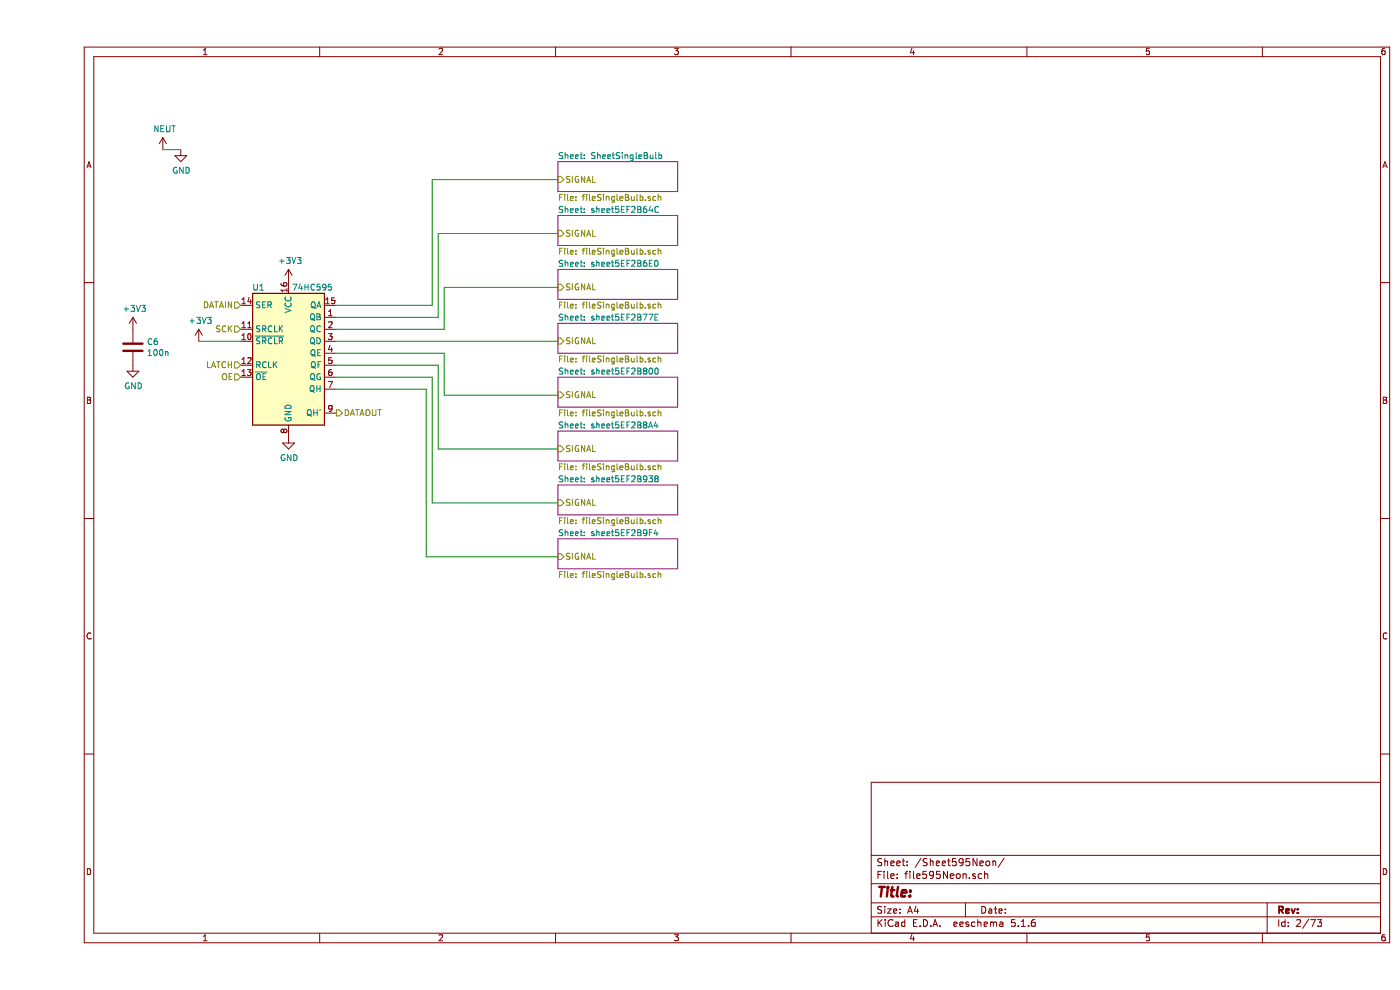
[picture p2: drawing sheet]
EESchema Schematic File Version 4
EELAYER 30 0
EELAYER END
$Descr A4 11693 8268
encoding utf-8
Sheet 29 73
Title ""
Date ""
Rev ""
Comp ""
Comment1 ""
Comment2 ""
Comment3 ""
Comment4 ""
$EndDescr
$Comp
L 74xx:74HC595 U?
U 1 1
P 2100 2950
AR Path="/5EF2DDAB" Ref="U?"  Part="1" 
AR Path="/5EF299B0/5EF2DDAB" Ref="U1"  Part="1" 
AR Path="/5EFA8614/5EF2DDAB" Ref="U?"  Part="1" 
AR Path="/5EFA92A6/5EF2DDAB" Ref="U2"  Part="1" 
AR Path="/5EFA93EC/5EF2DDAB" Ref="U3"  Part="1" 
AR Path="/5EFA9520/5EF2DDAB" Ref="U4"  Part="1" 
AR Path="/5EFAAFCD/5EF2DDAB" Ref="U5"  Part="1" 
AR Path="/5EFAAFD7/5EF2DDAB" Ref="U6"  Part="1" 
AR Path="/5EFAAFE1/5EF2DDAB" Ref="U7"  Part="1" 
AR Path="/5EFAAFEB/5EF2DDAB" Ref="U8"  Part="1" 
F 0 "U8" H 1850 3500 50  0000 C CNN
F 1 "74HC595" H 2300 3500 50  0000 C CNN
F 2 "Package_SO:SOIC-16_3.9x9.9mm_P1.27mm" H 2100 2950 50  0001 C CNN
F 3 "http://www.ti.com/lit/ds/symlink/sn74hc595.pdf" H 2100 2950 50  0001 C CNN
F 4 "C5947" H 2100 2950 50  0001 C CNN "LCSC"
	1    2100 2950
	1    0    0    -1  
$EndComp
$Comp
L power:+3V3 #PWR?
U 1 1
P 2100 2350
AR Path="/5EF2DDB1" Ref="#PWR?"  Part="1" 
AR Path="/5EF299B0/5EF2DDB1" Ref="#PWR0101"  Part="1" 
AR Path="/5EFA8614/5EF2DDB1" Ref="#PWR?"  Part="1" 
AR Path="/5EFA92A6/5EF2DDB1" Ref="#PWR0122"  Part="1" 
AR Path="/5EFA93EC/5EF2DDB1" Ref="#PWR0143"  Part="1" 
AR Path="/5EFA9520/5EF2DDB1" Ref="#PWR0164"  Part="1" 
AR Path="/5EFAAFCD/5EF2DDB1" Ref="#PWR0185"  Part="1" 
AR Path="/5EFAAFD7/5EF2DDB1" Ref="#PWR0206"  Part="1" 
AR Path="/5EFAAFE1/5EF2DDB1" Ref="#PWR0227"  Part="1" 
AR Path="/5EFAAFEB/5EF2DDB1" Ref="#PWR0248"  Part="1" 
F 0 "#PWR0248" H 2100 2200 50  0001 C CNN
F 1 "+3V3" H 2115 2523 50  0000 C CNN
F 2 "" H 2100 2350 50  0001 C CNN
F 3 "" H 2100 2350 50  0001 C CNN
	1    2100 2350
	1    0    0    -1  
$EndComp
$Comp
L power:GND #PWR?
U 1 1
P 2100 3650
AR Path="/5EF2DDB7" Ref="#PWR?"  Part="1" 
AR Path="/5EF299B0/5EF2DDB7" Ref="#PWR0102"  Part="1" 
AR Path="/5EFA8614/5EF2DDB7" Ref="#PWR?"  Part="1" 
AR Path="/5EFA92A6/5EF2DDB7" Ref="#PWR0123"  Part="1" 
AR Path="/5EFA93EC/5EF2DDB7" Ref="#PWR0144"  Part="1" 
AR Path="/5EFA9520/5EF2DDB7" Ref="#PWR0165"  Part="1" 
AR Path="/5EFAAFCD/5EF2DDB7" Ref="#PWR0186"  Part="1" 
AR Path="/5EFAAFD7/5EF2DDB7" Ref="#PWR0207"  Part="1" 
AR Path="/5EFAAFE1/5EF2DDB7" Ref="#PWR0228"  Part="1" 
AR Path="/5EFAAFEB/5EF2DDB7" Ref="#PWR0249"  Part="1" 
F 0 "#PWR0249" H 2100 3400 50  0001 C CNN
F 1 "GND" H 2105 3477 50  0000 C CNN
F 2 "" H 2100 3650 50  0001 C CNN
F 3 "" H 2100 3650 50  0001 C CNN
	1    2100 3650
	1    0    0    -1  
$EndComp
$Comp
L power:+3V3 #PWR?
U 1 1
P 1350 2850
AR Path="/5EF2DDC1" Ref="#PWR?"  Part="1" 
AR Path="/5EF299B0/5EF2DDC1" Ref="#PWR0103"  Part="1" 
AR Path="/5EFA8614/5EF2DDC1" Ref="#PWR?"  Part="1" 
AR Path="/5EFA92A6/5EF2DDC1" Ref="#PWR0124"  Part="1" 
AR Path="/5EFA93EC/5EF2DDC1" Ref="#PWR0145"  Part="1" 
AR Path="/5EFA9520/5EF2DDC1" Ref="#PWR0166"  Part="1" 
AR Path="/5EFAAFCD/5EF2DDC1" Ref="#PWR0187"  Part="1" 
AR Path="/5EFAAFD7/5EF2DDC1" Ref="#PWR0208"  Part="1" 
AR Path="/5EFAAFE1/5EF2DDC1" Ref="#PWR0229"  Part="1" 
AR Path="/5EFAAFEB/5EF2DDC1" Ref="#PWR0250"  Part="1" 
F 0 "#PWR0250" H 1350 2700 50  0001 C CNN
F 1 "+3V3" H 1365 3023 50  0000 C CNN
F 2 "" H 1350 2850 50  0001 C CNN
F 3 "" H 1350 2850 50  0001 C CNN
	1    1350 2850
	1    0    0    -1  
$EndComp
Wire Wire Line
	1350 2850 1700 2850
$Comp
L power:NEUT #PWR?
U 1 1
P 1050 1250
AR Path="/5EF2DDEA" Ref="#PWR?"  Part="1" 
AR Path="/5EF299B0/5EF2DDEA" Ref="#PWR0104"  Part="1" 
AR Path="/5EFA8614/5EF2DDEA" Ref="#PWR?"  Part="1" 
AR Path="/5EFA92A6/5EF2DDEA" Ref="#PWR0125"  Part="1" 
AR Path="/5EFA93EC/5EF2DDEA" Ref="#PWR0146"  Part="1" 
AR Path="/5EFA9520/5EF2DDEA" Ref="#PWR0167"  Part="1" 
AR Path="/5EFAAFCD/5EF2DDEA" Ref="#PWR0188"  Part="1" 
AR Path="/5EFAAFD7/5EF2DDEA" Ref="#PWR0209"  Part="1" 
AR Path="/5EFAAFE1/5EF2DDEA" Ref="#PWR0230"  Part="1" 
AR Path="/5EFAAFEB/5EF2DDEA" Ref="#PWR0251"  Part="1" 
F 0 "#PWR0251" H 1050 1100 50  0001 C CNN
F 1 "NEUT" H 1065 1423 50  0000 C CNN
F 2 "" H 1050 1250 50  0001 C CNN
F 3 "" H 1050 1250 50  0001 C CNN
	1    1050 1250
	1    0    0    -1  
$EndComp
$Comp
L power:GND #PWR?
U 1 1
P 1200 1250
AR Path="/5EF2DDF0" Ref="#PWR?"  Part="1" 
AR Path="/5EF299B0/5EF2DDF0" Ref="#PWR0105"  Part="1" 
AR Path="/5EFA8614/5EF2DDF0" Ref="#PWR?"  Part="1" 
AR Path="/5EFA92A6/5EF2DDF0" Ref="#PWR0126"  Part="1" 
AR Path="/5EFA93EC/5EF2DDF0" Ref="#PWR0147"  Part="1" 
AR Path="/5EFA9520/5EF2DDF0" Ref="#PWR0168"  Part="1" 
AR Path="/5EFAAFCD/5EF2DDF0" Ref="#PWR0189"  Part="1" 
AR Path="/5EFAAFD7/5EF2DDF0" Ref="#PWR0210"  Part="1" 
AR Path="/5EFAAFE1/5EF2DDF0" Ref="#PWR0231"  Part="1" 
AR Path="/5EFAAFEB/5EF2DDF0" Ref="#PWR0252"  Part="1" 
F 0 "#PWR0252" H 1200 1000 50  0001 C CNN
F 1 "GND" H 1205 1077 50  0000 C CNN
F 2 "" H 1200 1250 50  0001 C CNN
F 3 "" H 1200 1250 50  0001 C CNN
	1    1200 1250
	1    0    0    -1  
$EndComp
Wire Wire Line
	1050 1250 1200 1250
Text HLabel 1700 2550 0    50   Input ~ 0
DATAIN
Text HLabel 2500 3450 2    50   Output ~ 0
DATAOUT
Text HLabel 1700 2750 0    50   Input ~ 0
SCK
Text HLabel 1700 3050 0    50   Input ~ 0
LATCH
Text HLabel 1700 3150 0    50   Input ~ 0
OE
$Sheet
S 4350 1350 1000 250 
U 5EF03499
F0 "SheetSingleBulb" 50
F1 "fileSingleBulb.sch" 50
F2 "SIGNAL" I L 4350 1500 50 
$EndSheet
$Sheet
S 4350 1800 1000 250 
U 5EF2B64F
F0 "sheet5EF2B64C" 50
F1 "fileSingleBulb.sch" 50
F2 "SIGNAL" I L 4350 1950 50 
$EndSheet
$Sheet
S 4350 2250 1000 250 
U 5EF2B6E3
F0 "sheet5EF2B6E0" 50
F1 "fileSingleBulb.sch" 50
F2 "SIGNAL" I L 4350 2400 50 
$EndSheet
$Sheet
S 4350 2700 1000 250 
U 5EF2B781
F0 "sheet5EF2B77E" 50
F1 "fileSingleBulb.sch" 50
F2 "SIGNAL" I L 4350 2850 50 
$EndSheet
$Sheet
S 4350 3150 1000 250 
U 5EF2B803
F0 "sheet5EF2B800" 50
F1 "fileSingleBulb.sch" 50
F2 "SIGNAL" I L 4350 3300 50 
$EndSheet
$Sheet
S 4350 3600 1000 250 
U 5EF2B8A7
F0 "sheet5EF2B8A4" 50
F1 "fileSingleBulb.sch" 50
F2 "SIGNAL" I L 4350 3750 50 
$EndSheet
$Sheet
S 4350 4050 1000 250 
U 5EF2B93B
F0 "sheet5EF2B938" 50
F1 "fileSingleBulb.sch" 50
F2 "SIGNAL" I L 4350 4200 50 
$EndSheet
$Sheet
S 4350 4500 1000 250 
U 5EF2B9F7
F0 "sheet5EF2B9F4" 50
F1 "fileSingleBulb.sch" 50
F2 "SIGNAL" I L 4350 4650 50 
$EndSheet
Wire Wire Line
	2500 2550 3300 2550
Wire Wire Line
	3300 1500 4350 1500
Wire Wire Line
	4350 1950 3350 1950
Wire Wire Line
	3350 1950 3350 2650
Wire Wire Line
	3350 2650 2500 2650
Wire Wire Line
	2500 2750 3400 2750
Wire Wire Line
	3400 2400 4350 2400
Wire Wire Line
	3300 2550 3300 1500
Wire Wire Line
	3400 2750 3400 2400
Wire Wire Line
	3400 2950 2500 2950
Wire Wire Line
	3400 2950 3400 3300
Wire Wire Line
	3400 3300 4350 3300
Wire Wire Line
	4350 3750 3350 3750
Wire Wire Line
	3350 3750 3350 3050
Wire Wire Line
	3350 3050 2500 3050
Wire Wire Line
	2500 3150 3300 3150
Wire Wire Line
	3300 3150 3300 4200
Wire Wire Line
	3300 4200 4350 4200
Wire Wire Line
	4350 4650 3250 4650
Wire Wire Line
	3250 4650 3250 3250
Wire Wire Line
	3250 3250 2500 3250
Wire Wire Line
	2500 2850 4350 2850
$Comp
L Device:C C?
U 1 1
P 800 2900
AR Path="/5EFA360C" Ref="C?"  Part="1" 
AR Path="/5EFA92A6/5EFA360C" Ref="C7"  Part="1" 
AR Path="/5EF299B0/5EFA360C" Ref="C6"  Part="1" 
AR Path="/5EFA93EC/5EFA360C" Ref="C8"  Part="1" 
AR Path="/5EFA9520/5EFA360C" Ref="C9"  Part="1" 
AR Path="/5EFAAFCD/5EFA360C" Ref="C10"  Part="1" 
AR Path="/5EFAAFD7/5EFA360C" Ref="C11"  Part="1" 
AR Path="/5EFAAFE1/5EFA360C" Ref="C12"  Part="1" 
AR Path="/5EFAAFEB/5EFA360C" Ref="C13"  Part="1" 
F 0 "C13" H 915 2946 50  0000 L CNN
F 1 "100n" H 915 2855 50  0000 L CNN
F 2 "Capacitor_SMD:C_0805_2012Metric" H 838 2750 50  0001 C CNN
F 3 "~" H 800 2900 50  0001 C CNN
F 4 "C49678" H 800 2900 50  0001 C CNN "LCSC"
	1    800  2900
	1    0    0    -1  
$EndComp
$Comp
L power:+3V3 #PWR0279
U 1 1
P 800 2750
AR Path="/5EFA92A6/5EFA3A68" Ref="#PWR0279"  Part="1" 
AR Path="/5EF299B0/5EFA3A68" Ref="#PWR0277"  Part="1" 
AR Path="/5EFA93EC/5EFA3A68" Ref="#PWR0281"  Part="1" 
AR Path="/5EFA9520/5EFA3A68" Ref="#PWR0283"  Part="1" 
AR Path="/5EFAAFCD/5EFA3A68" Ref="#PWR0285"  Part="1" 
AR Path="/5EFAAFD7/5EFA3A68" Ref="#PWR0287"  Part="1" 
AR Path="/5EFAAFE1/5EFA3A68" Ref="#PWR0289"  Part="1" 
AR Path="/5EFAAFEB/5EFA3A68" Ref="#PWR0291"  Part="1" 
F 0 "#PWR0291" H 800 2600 50  0001 C CNN
F 1 "+3V3" H 815 2923 50  0000 C CNN
F 2 "" H 800 2750 50  0001 C CNN
F 3 "" H 800 2750 50  0001 C CNN
	1    800  2750
	1    0    0    -1  
$EndComp
$Comp
L power:GND #PWR0280
U 1 1
P 800 3050
AR Path="/5EFA92A6/5EFA3F80" Ref="#PWR0280"  Part="1" 
AR Path="/5EF299B0/5EFA3F80" Ref="#PWR0278"  Part="1" 
AR Path="/5EFA93EC/5EFA3F80" Ref="#PWR0282"  Part="1" 
AR Path="/5EFA9520/5EFA3F80" Ref="#PWR0284"  Part="1" 
AR Path="/5EFAAFCD/5EFA3F80" Ref="#PWR0286"  Part="1" 
AR Path="/5EFAAFD7/5EFA3F80" Ref="#PWR0288"  Part="1" 
AR Path="/5EFAAFE1/5EFA3F80" Ref="#PWR0290"  Part="1" 
AR Path="/5EFAAFEB/5EFA3F80" Ref="#PWR0292"  Part="1" 
F 0 "#PWR0292" H 800 2800 50  0001 C CNN
F 1 "GND" H 805 2877 50  0000 C CNN
F 2 "" H 800 3050 50  0001 C CNN
F 3 "" H 800 3050 50  0001 C CNN
	1    800  3050
	1    0    0    -1  
$EndComp
$EndSCHEMATC
